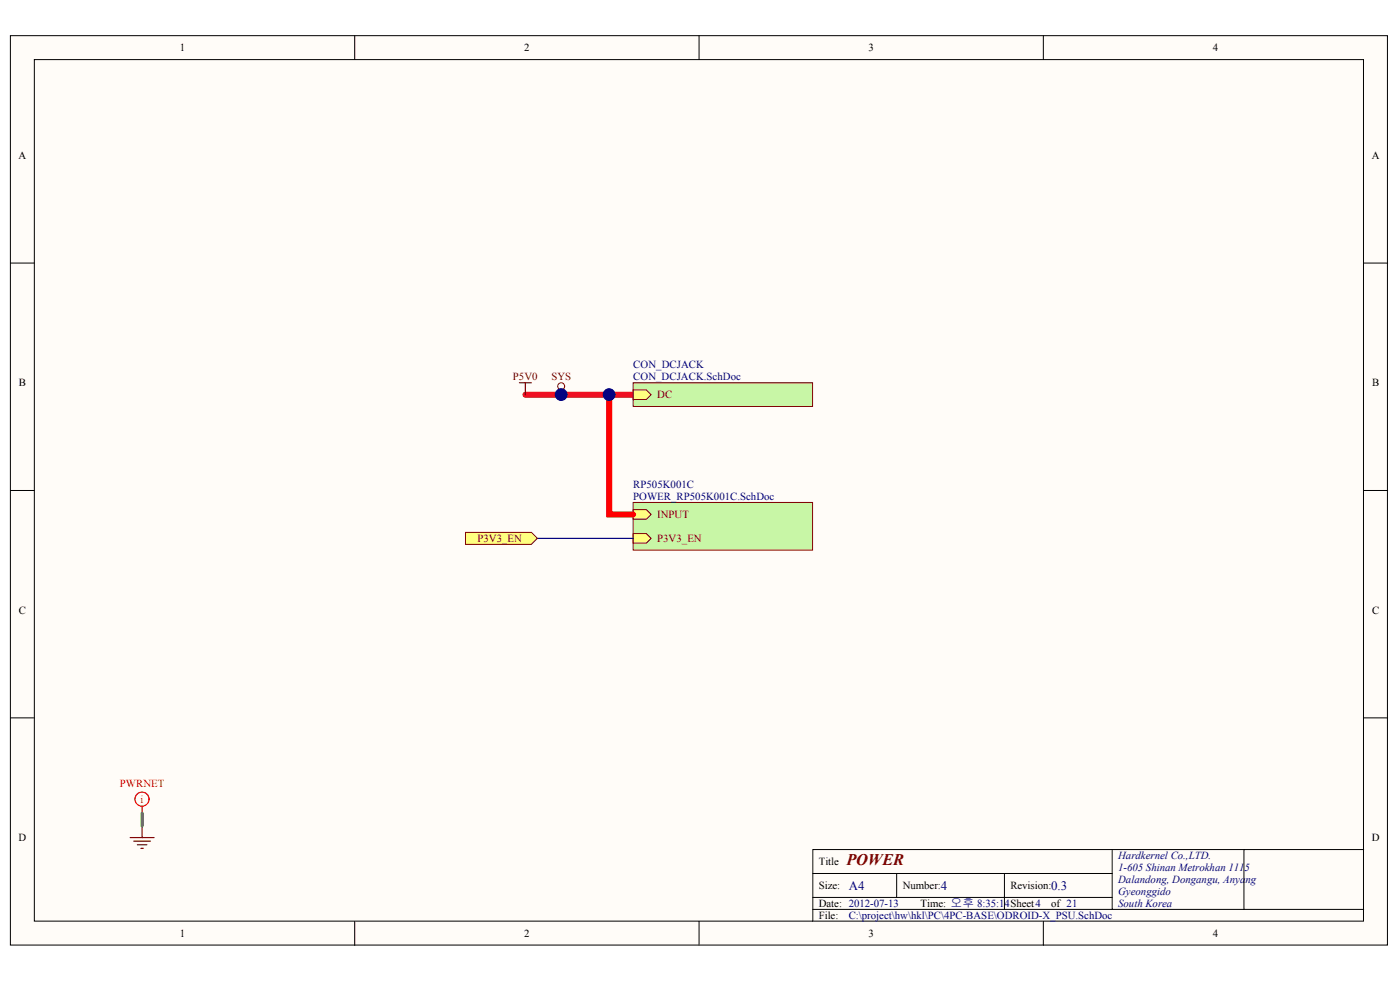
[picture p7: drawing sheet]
<svg xmlns="http://www.w3.org/2000/svg" width="285mm" height="200mm" viewBox="0 0 285 200" stroke-linecap="round" stroke-linejoin="round" font-family="sans-serif">
<g fill="#fffcf8" stroke="#000" stroke-width=".2">
<path d="M2.1 7.3h280.4v185h-280.4z"/>
<path d="M7 12.1h270.6v175.3h-270.6z"/>
</g>
<g fill="none" stroke="#000" stroke-width=".2">
<path d="M72.2 7.3v4.8M142.3 7.3v4.8M212.4 7.3v4.8M2.1 53.5h4.9M277.7 53.5h4.8M2.1 99.8h4.9M277.7 99.8h4.8M2.1 146.1h4.9M277.7 146.1h4.8M165.5 177.7h61M182.6 177.7v4.9M204.5 177.7v7.3"/>
<path d="M226.5 172.9v12.1M253.3 172.9h-87.8v14.6M277.7 172.9h-24.4v12.1M72.2 187.5v4.9M142.3 187.5v4.9M165.5 185h112.2M165.5 182.6h61M212.4 187.5v4.9"/>
</g>
<g fill="none" stroke="#f00" stroke-width=".24">
<path d="M28.9 164.1v1.5"/>
<circle cx="28.9" cy="162.6" r="1.44"/>
</g>
<path d="M26.5 170.4h4.9M27.2 171.2h3.4M28 171.9h1.9M28.7 172.6h.5M28.9 168v2.4" fill="none" stroke="#800000" stroke-width=".24"/>
<path d="M28.9 165.6v2.4" fill="none" stroke="#3c3" stroke-width=".73"/>
<path d="M107 80.3h21.9" fill="none" stroke="#ee0e22" stroke-width="1.2"/>
<path d="M128.9 77.9h36.5v4.8h-36.5z" fill="#c8f6a6" stroke="#800000" stroke-width=".2"/>
<path d="M128.9 79.3h2.7l1 1-1 1h-2.7z" fill-rule="evenodd" fill="#ffff80" stroke="#800000" stroke-width=".2"/>
<path d="M105.7 77.9h2.5M107 77.9v2.4" fill="none" stroke="#800000" stroke-width=".24"/>
<path d="M128.9 102.2h36.5v9.7h-36.5z" fill="#c8f6a6" stroke="#800000" stroke-width=".2"/>
<g fill="#ffff80" stroke="#800000" stroke-width=".2">
<path d="M128.9 103.7h2.7l1 1-1 1h-2.7z" fill-rule="evenodd"/>
<path d="M128.9 108.6h2.7l1 .9-1 1h-2.7z" fill-rule="evenodd"/>
</g>
<path d="M124 80.3v24.4h4.9" fill="none" stroke="#f00" stroke-width="1.2"/>
<circle cx="114.3" cy="78.6" r=".71" fill="none" stroke="#800000" stroke-width=".2"/>
<path d="M114.3 79.3v1" fill="none" stroke="#800000" stroke-width=".24"/>
<path d="M109.4 109.5h19.5" fill="none" stroke="#000080" stroke-width=".24"/>
<path d="M94.8 108.3h13.4l1.2 1.2-1.2 1.3h-13.4z" fill-rule="evenodd" fill="#ffff80" stroke="#800000" stroke-width=".2"/>
<g fill="#000080" stroke="#000080" stroke-width=".2">
<circle cx="114.3" cy="80.3" r="1.19"/>
<circle cx="124" cy="80.3" r="1.19"/>
</g>
<text font-size="3.3" fill="#800000" x="172.3" y="176">POWER</text>
<g font-size="2.6" fill="#000080">
<text x="172.8" y="181.1">A4</text>
<text x="191.6" y="181.1">4</text>
<text x="214" y="181.1">0.3</text>
</g>
<g font-size="2.2">
<text x="36.6" y="10.4">1</text>
<text x="106.7" y="10.4">2</text>
<text x="176.8" y="10.4">3</text>
<text x="246.9" y="10.4">4</text>
<text x="3.8" y="32.3">A</text>
<text x="279.3" y="32.3">A</text>
<text x="3.8" y="78.6">B</text>
<text x="279.4" y="78.6">B</text>
<text x="3.8" y="124.9">C</text>
<text x="279.4" y="124.9">C</text>
<text x="3.8" y="171.2">D</text>
<text x="279.3" y="171.2">D</text>
<text x="166.7" y="176">Title</text>
<text x="166.7" y="180.9">Size:</text>
<text x="166.7" y="184.6">Date: 2012-07-13</text>
<text x="183.8" y="180.9">Number:</text>
<text x="187.4" y="184.6">Time: 오후 8:35:14Sheet4</text>
<text x="205.7" y="180.9">Revision:</text>
<text x="214" y="184.6">of 21</text>
<text x="36.6" y="190.7">1</text>
<text x="106.7" y="190.7">2</text>
<text x="166.7" y="187">File:</text>
<text x="176.8" y="190.7">3</text>
<text x="246.9" y="190.7">4</text>
</g>
<g font-size="2.2" fill="#800000">
<text x="104.4" y="77.4">P5V0</text>
<text x="112.3" y="77.4">SYS</text>
<text x="133.8" y="81">DC</text>
<text x="133.8" y="105.4">INPUT</text>
<text x="97.2" y="110.3">P3V3_EN</text>
<text x="133.8" y="110.3">P3V3_EN</text>
</g>
<g font-size="2.2" fill="#000080">
<text x="128.9" y="75">CON_DCJACK</text>
<text x="128.9" y="77.4">CON_DCJACK.SchDoc</text>
<text x="128.9" y="99.3">RP505K001C</text>
<text x="128.9" y="101.8">POWER_RP505K001C.SchDoc</text>
<text x="227.7" y="174.8">Hardkernel Co.,LTD.</text>
<text x="227.7" y="177.3">1-605 Shinan Metrokhan 1115</text>
<text x="227.7" y="179.7">Dalandong, Dongangu, Anyang</text>
<text x="227.7" y="182.1">Gyeonggido</text>
<text x="227.7" y="184.6">South Korea</text>
<text x="172.8" y="187">C:\project\hw\hkl\PC\4PC-BASE\ODROID-X_PSU.SchDoc</text>
</g>
<g font-size="2.2" fill="#f00">
<text x="24.4" y="160.2">PWRNET</text>
<text x="28.6" y="163.4">i</text>
</g>
</svg>
